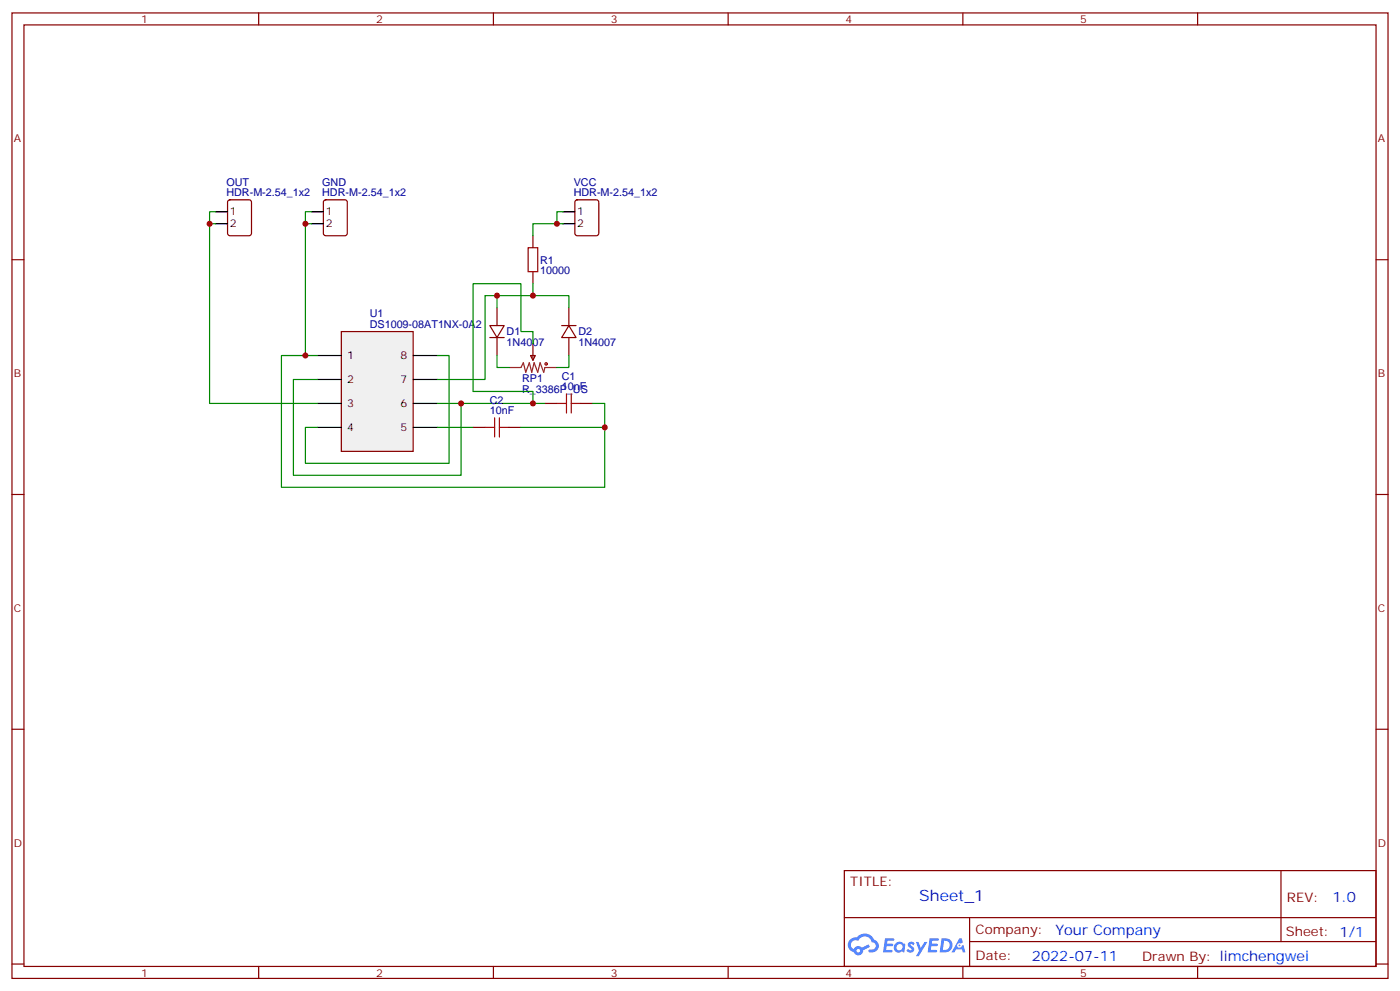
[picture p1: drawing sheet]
<svg xmlns="http://www.w3.org/2000/svg" width="412mm" height="292mm" viewBox="0 0 412 292" stroke-linecap="round" stroke-linejoin="round" font-family="sans-serif">
<g fill="none" stroke="#870000" stroke-width=".35">
<path d="M3.5 3.8h405.4v284.3h-405.4zM7.1 7.3h398.2v277.3h-398.2zM76.2 3.8v3.5M145.3 3.8v3.5M214.5 3.8v3.5M283.6 3.8v3.5M352.8 3.8v3.5M3.5 76.5h3.6M405.3 76.5h3.6M3.5 145.6h3.6M405.3 145.6h3.6M3.5 214.8h3.6"/>
<path d="M405.3 214.8h3.6M248.7 256.4h156.6v28.2h-156.6zM377.3 256.4v20.9M248.7 270.2h156.5M285.6 277.3h119.6M285.6 270.2v14.2M3.5 283.9h3.6M76.2 284.6v3.5M145.3 284.6v3.5M214.5 284.6v3.5M283.6 284.6v3.5M352.8 284.6v3.5"/>
<path d="M405.3 283.9h3.6"/>
</g>
<g fill="#5487ff">
<path d="M267.7 277.6a1.22 1.22 0 0 1 1.7 .2l-.4 .6a.47 .47 0 0 0-.3-.4 .47 .47 0 0 0-.5 .2l.1 .2a1.14 1.14 0 0 1 .8 1.8 1.14 1.14 0 0 1-1.9 0l-.2-.2 .5-.6 .7 .5a.29 .29 0 0 0 .3-.3 .29 .29 0 0 0-.2-.3 1.04 1.04 0 0 1-.6-1.7z"/>
<path d="M260.7 276.3h2.4l.3 .2-.2 .5-1.8 .1-.1 .8h1.5l.3 .4-.3 .4h-1.6l-.2 1.1h1.7l.2 .3-.2 .3-2.6 .1z"/>
<path d="M273.8 276.3h2.4l.3 .2-.1 .5-1.8 .1-.2 .8h1.6l.3 .4-.4 .4h-1.6l-.1 1.1h1.7l.2 .3-.2 .3-2.6 .1z"/>
<path d="M282.6 276.3h.7l.3 1.3-.6 .3a.69 .69 0 0 0-1 .3 .69 .69 0 0 0 .4 .9 .69 .69 0 0 0 .9-.6l.5-.2 .6 2.2h-.8l-.2-.9h-1.8l-.5 .9h-.8z"/>
<path d="M269.8 277.4h.8l.6 1.8 1.1-1.8h.9l-2.6 4.2h-.8l.9-1.5z"/>
<path d="M277.4 276.3l-.6 4.2h1.3a2.11 2.11 0 0 0 2.5-2.1 2.11 2.11 0 0 0-2.5-2.1zM278.1 277.1a1.39 1.39 0 0 1 1.7 1.4 1.39 1.39 0 0 1-1.8 1.3h-.3z"/>
<path d="M263.7 277.9a1.54 1.54 0 0 0-.1 2.2 1.54 1.54 0 0 0 2.2 .1l.6 .3 .3-2.3-.2-.3h-.4a1.49 1.49 0 0 0-2.4 0zM264 278.9a.94 .94 0 0 1 1.8 0 .94 .94 0 0 1-1.8 0z"/>
<path d="M250.4 276.7a2.18 2.18 0 0 0 1.1 3.7 1.44 1.44 0 0 0 1.6 .9 1.44 1.44 0 0 0 1.2-1.4l2-1.1-.5-.7-1.9 1a1.47 1.47 0 0 0-2.4 .4 1.39 1.39 0 0 1-.7-1.9 1.39 1.39 0 0 1 2-.5 2.12 2.12 0 0 1 2.2-1.3 2.12 2.12 0 0 1 1.9 1.7 1.14 1.14 0 0 1 1.1 1.4 1.14 1.14 0 0 1-1.7 .7 .43 .43 0 0 0-.5 .4 .43 .43 0 0 0 .4 .5 1.98 1.98 0 0 0 2.5-1.2 1.98 1.98 0 0 0-1.2-2.6 3.1 3.1 0 0 0-5.3-.6l-.9 .1zM252.3 280a.55 .55 0 0 1 1.1 0 .55 .55 0 0 1-1.1 0z"/>
<circle cx="282.6" cy="278.4" r=".26"/>
</g>
<path d="M100.5 97.6h21.2v35.3h-21.2z" fill="#f0f0f0" stroke="#870000" stroke-width=".35"/>
<g fill="none" stroke="#000" stroke-width=".35">
<path d="M63.5 62.4h3.5M63.5 65.9h3.5M91.7 62.4h3.5M91.7 65.9h3.5M165.8 62.4h3.5M165.8 65.9h3.5M93.5 104.7h7M93.5 111.8h7M93.5 118.8h7M121.7 104.7h7.1M121.7 111.8h7.1M121.7 118.8h7.1"/>
<path d="M93.5 125.9h7M121.7 125.9h7.1"/>
</g>
<g fill="none" stroke="#870000" stroke-width=".35">
<path d="M67.3 59l.4-.2h5.7l.6 .5 .1 9.4-.5 .7h-5.9l-.6-.4-.1-9.5zM95.5 59l.5-.2h5.6l.7 .5v9.4l-.5 .7h-5.8l-.7-.4-.1-9.5zM169.6 59l.4-.2h5.7l.6 .5 .1 9.4-.5 .7h-5.9l-.6-.4-.1-9.5zM157 69.4v3.6M144.3 95.9h4.2l-2.1 3.5zM144.3 99.4h4.2M146.4 90.6v5.3M146.4 99.4v5.3M157 80v3.5M165.5 95.9h4.2M167.6 95.9l2.1 3.5h-4.2zM167.6 90.6v5.3"/>
<path d="M167.6 99.4v5.3M156.3 104.7h1.4l-.7 1.4zM157 101.2v4.9M160.5 118.8h3.5M171.1 118.8h3.5M139.3 125.9h3.6M149.9 125.9h3.6"/>
</g>
<g fill="none" stroke="#a10000" stroke-width=".35">
<path d="M155.6 73h2.8v7h-2.8zM164 118.8h2.9M166.9 116v5.6M168.3 118.8h2.8M168.3 116v5.6M142.9 125.9h2.8M145.7 123v5.7M147.1 125.9h2.8M147.1 123v5.7"/>
<circle cx="160.9" cy="107.2" r=".35"/>
</g>
<path d="M149.9 108.2h3.6l.7-1.4 .7 2.8 1-2.8 .7 2.8 .7-2.8 1.1 2.8 .7-2.8 1.1 2.8 .3-1.4h3.5" fill="none" stroke="#8c2424" stroke-width=".35"/>
<g fill="none" stroke="#008700" stroke-width=".35">
<path d="M63.5 65.9h-1.8v52.9h31.8M63.5 62.4h-1.8v3.5M90 65.9v38.8h3.5M91.7 62.4h-1.7v3.5h1.7M164 65.9h-7v3.5M165.8 62.4h-1.8v3.5h1.8M146.4 90.6v-3.5h21.2v3.5M146.4 87.1h-3.5v24.7h-14.1M157 83.5v3.6M90 104.7h-7.1v38.8h95.3v-17.6M93.5 111.8h-7.1v28.2h49.4v-21.2h-7M128.8 104.7h3.5v31.8h-42.3v-10.6h3.5"/>
<path d="M146.4 104.7v3.5h3.5M157 101.2v-3.6h-3.5v-14.1h-14.2v31.8h17.7v3.5h-21.2M157 118.8h3.5M167.6 104.7v3.5h-3.6M174.6 118.8h3.6v7.1h-24.7M128.8 125.9h10.5"/>
</g>
<g fill="#c00">
<circle cx="157" cy="87.1" r=".88"/>
<circle cx="135.8" cy="118.8" r=".88"/>
<circle cx="146.4" cy="87.1" r=".88"/>
<circle cx="164" cy="65.9" r=".88"/>
<circle cx="90" cy="65.9" r=".88"/>
<circle cx="157" cy="118.8" r=".88"/>
<circle cx="90" cy="104.7" r=".88"/>
<circle cx="178.2" cy="125.9" r=".88"/>
<circle cx="61.7" cy="65.9" r=".88"/>
</g>
<text font-size="4.6" fill="#00f" x="270.8" y="265.4">Sheet_1</text>
<g font-size="4.2" fill="#00f">
<text x="392.5" y="265.7">1.0</text>
<text x="310.9" y="275.2">Your Company</text>
<text x="304" y="283">2022-07-11</text>
</g>
<g font-size="3.9" fill="#800">
<text x="250.5" y="261">TITLE:</text>
<text x="379.1" y="265.7">REV:</text>
<text x="287.4" y="275.2">Company:</text>
<text x="378.7" y="275.8">Sheet: 1/1</text>
<text x="287.4" y="282.9">Date:</text>
<text x="336.4" y="282.9">Drawn By: limchengwei</text>
</g>
<g font-size="3.2" fill="#800">
<text x="41.6" y="6.8">1</text>
<text x="110.8" y="6.8">2</text>
<text x="179.9" y="6.8">3</text>
<text x="249.1" y="6.8">4</text>
<text x="318.2" y="6.8">5</text>
<text x="4.1" y="41.9">A</text>
<text x="405.9" y="41.9">A</text>
<text x="4.1" y="111.1">B</text>
<text x="405.9" y="111.1">B</text>
<text x="4.1" y="180.2">C</text>
<text x="405.9" y="180.2">C</text>
<text x="4.1" y="249.3">D</text>
<text x="405.9" y="249.3">D</text>
<text x="41.6" y="287.6">1</text>
<text x="110.8" y="287.6">2</text>
<text x="179.9" y="287.6">3</text>
<text x="249.1" y="287.6">4</text>
<text x="318.2" y="287.6">5</text>
</g>
<g font-size="3.2" fill="#000080">
<text x="66.7" y="57.8">HDR-M-2.54_1x2</text>
<text x="66.7" y="54.6">OUT</text>
<text x="94.9" y="57.8">HDR-M-2.54_1x2</text>
<text x="94.9" y="54.6">GND</text>
<text x="169" y="57.8">HDR-M-2.54_1x2</text>
<text x="169" y="54.6">VCC</text>
<text x="159.1" y="77.6">R1</text>
<text x="159.1" y="80.8">10000</text>
<text x="108.9" y="93.3">U1</text>
<text x="108.9" y="96.6">DS1009-08AT1NX-0A2</text>
<text x="149.2" y="101.9">1N4007</text>
<text x="149.2" y="98.8">D1</text>
<text x="170.4" y="101.9">1N4007</text>
<text x="170.4" y="98.8">D2</text>
<text x="153.8" y="112.6">RP1</text>
<text x="165.5" y="111.8">C1</text>
<text x="144.3" y="118.9">C2</text>
<text x="153.8" y="115.8">R_3386P_US</text>
<text x="165.5" y="114.9">10nF</text>
<text x="144.3" y="122">10nF</text>
</g>
<g font-size="3.2">
<text x="67.7" y="63.4">1</text>
<text x="96" y="63.4">1</text>
<text x="170" y="63.4">1</text>
<text x="67.7" y="67">2</text>
<text x="96" y="67">2</text>
<text x="170" y="67">2</text>
<text x="102.3" y="105.8">1</text>
<text x="117.9" y="105.8">8</text>
<text x="102.3" y="112.8">2</text>
<text x="117.9" y="112.8">7</text>
<text x="102.3" y="119.9">3</text>
<text x="117.9" y="119.9">6</text>
<text x="102.3" y="126.9">4</text>
<text x="117.9" y="126.9">5</text>
</g>
</svg>
